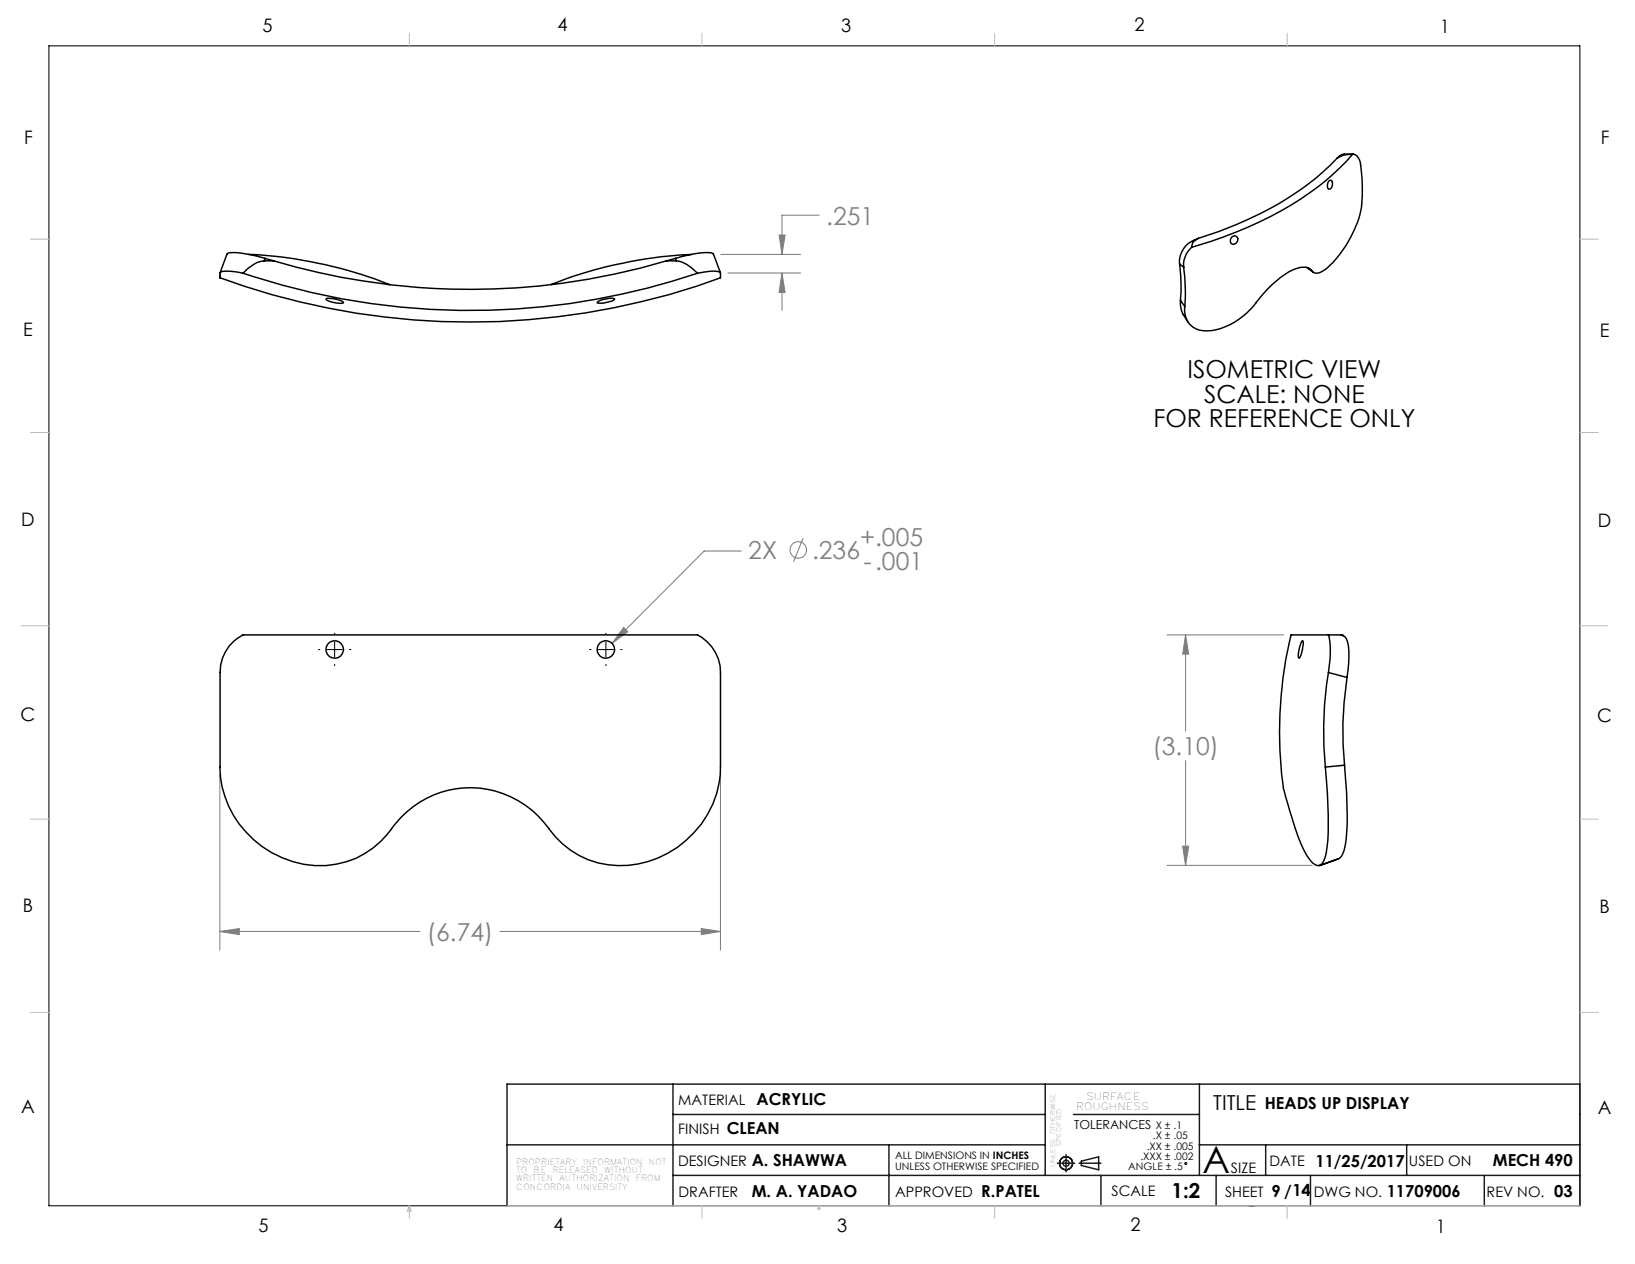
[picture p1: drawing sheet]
<svg xmlns="http://www.w3.org/2000/svg" width="279mm" height="216mm" viewBox="0 0 279 216" stroke-linecap="round" stroke-linejoin="round" font-family="sans-serif">
<g fill="none" stroke="#808080" stroke-width=".18">
<path d="M140 36.8h-6.4v6.7M123.2 43.5h13.6M124.4 46.6h12.4M133.1 40.1h1.1l-.6 3.4zM133.6 46.6l.6 3.4h-1.1zM133.6 46.6v6.4M126.7 94.1h-6.4l-15.7 15.8M137.2 91.9l-1.6 4.1M106.6 107.2l.7 .7-2.7 2zM199.4 108.4h20M202.6 108.4l.5 3.3h-1zM202.6 108.4v16.5"/>
<path d="M37.6 132.3v30M123.1 132.3v30M202.6 129.9v17.9M37.6 159.1l3.3-.5v1zM37.6 159.1h34.2M85.4 159.1h37.7M119.8 158.6l3.3 .5-3.3 .5zM199.4 147.8h24.8M202.1 144.5h1l-.5 3.3z"/>
<circle cx="136.4" cy="93.9" r="1.42"/>
</g>
<g fill="none" stroke="#000" stroke-width=".18">
<path d="M8.4 7.8h261.6v198.2h-261.6zM54.4 110.9h.2M55.9 110.9h2.6M57.2 108.2v.2M57.2 109.7v2.5M57.2 113.5v.2M59.7 110.9h.3M100.8 110.9h.2M102.3 110.9h2.5M103.5 108.2v.2M103.5 109.7v2.5M103.5 113.5v.2"/>
<path d="M106.1 110.9h.2"/>
<circle cx="202.6" cy="198.7" r=".17"/>
</g>
<g fill="none" stroke="#191924" stroke-width=".25">
<path d="M86.6 195.5h92M115 185.2v20.8M115 190.4h63.6M151.9 195.5v10.5M178.6 185.2v15.6M180.7 198.7h3M182.2 197.2v3M183.4 190.4h21.6M184.4 198.7h3.7M184.8 198.3l2.9-.7v2.2l-2.9-.7zM205 185.2v15.6M205 195.5h65"/>
<path d="M216.3 195.5v5.3M240.4 195.5v5.3M86.6 206v-20.8h183.4v20.8M115 200.8h155M188.1 200.8v5.2M207.8 200.8v5.2M213.4 206h.9M223.9 200.8v5.2M253.6 200.8v5.2"/>
<circle cx="182.2" cy="198.7" r="1.11"/>
<circle cx="182.2" cy="198.7" r=".51"/>
</g>
<g fill="none" stroke="#c0c0c0" stroke-width=".18">
<path d="M70 5.7v2.1M119.9 5.7v2.1M170 5.7v2.1M220 5.7v2.1M5.2 40.9h3.2M270 40.9h3.2M5.2 73.9h3.2M270 73.9h3.2M3.6 106.9h4.8M270 106.9h4.7M5.2 139.9h3.2M270 139.9h3.2"/>
<path d="M5.2 172.9h3.2M270 172.9h3.2M70 206v2.1M70 206l.3 .8h-.7zM86.6 206h183.4M119.9 206v2.1M139.9 206l.3 .5h-.5zM170 206v2.1M220 206v2.1"/>
</g>
<path d="M106.6 107.2l-2 2.7 2.7-2zM37.6 159.1l3.3-.5v1zM119.8 158.6l3.3 .5-3.3 .5zM202.1 144.5h1l-.5 3.3zM202.6 108.4l.5 3.3h-1zM133.1 40.1h1.1l-.6 3.4zM133.6 46.6l.6 3.4h-1.1z" fill="#808080"/>
<g fill="none" stroke="#000" stroke-width=".25">
<path d="M227.1 30.9a.32 .32 0 0 1 .5 .1 .96 .96 0 0 1-.5 1.3 1.02 1.02 0 0 1 0-1.4zM228.5 27a50.2 50.2 0 0 1-17.1 11.3l-3.2 1.3-3.4 1.1M228.9 26.7h.2M228.9 26.7l-.4 .3M229.1 26.7l-.6 .3M231.1 26.4a1.42 1.42 0 0 1 1.3 1.3 21.8 21.8 0 0 1-.4 10.2 19.8 19.8 0 0 1-5.6 8.2 1.74 1.74 0 0 1-2.1 .3l-.1-.2M231.1 26.4a49 49 0 0 1-17.8 12.4 74.3 74.3 0 0 1-9.6 3.4M231.1 26.4h-1.1l-.9 .3M231.3 26.4a2.98 2.98 0 0 0-2.4 .3M37.6 47.2h.1M37.6 46.6v.8a124.9 124.9 0 0 0 85.5 0v-.8M37.6 46.6l.4-.2 1.2-.1 2.3 .4"/>
<path d="M41.5 46.7a121.7 121.7 0 0 0 77.7 0M42.5 43.5a76.3 76.3 0 0 1 24.1 5.1M45.2 44.6a5.1 5.1 0 0 0-3.7 2.1M45.2 44.6h1.6M45.3 44.1a13.3 13.3 0 0 0-6.4-.8l-1.3 3.3M45.3 44.1l-.1 .5M45.3 44.1l1.5 .5M46.8 44.6a117.9 117.9 0 0 0 67.1 0M55.8 51a4.4 4.4 0 0 1 2.9 .7 3.9 3.9 0 0 1-3-.6zM102.1 51.6a4.4 4.4 0 0 1 2.9-.6v.1a3.2 3.2 0 0 1-2.4 .7h-.5zM113.9 44.6h1.7M115.4 44.1l-1.5 .5"/>
<path d="M115.4 44.1l.2 .5M115.6 44.6a4.6 4.6 0 0 1 2.5 1.1l1.1 1M118.2 43.5a74 74 0 0 0-24 5.1M121.9 43.4a1.7 1.7 0 0 0-1.5-.3l-1.8 .3-3.2 .7M121.9 43.4l1.2 3.2M123.1 46.6a1.47 1.47 0 0 0-1.5-.3l-2.4 .4M201.6 45.1l.7 .5M201.6 45.1v.3a28 28 0 0 1 .1 5.9M201.7 51.3l.1 1.4a6.1 6.1 0 0 0 1.2 2.3M201.7 51.3l.8 1.1M202.3 45.6l.3 4.1-.1 2.7M203.7 42.2a4 4 0 0 0-1.4 3.4"/>
<path d="M204.1 41l.1 .1M204.1 41a4 4 0 0 0-2.5 4.1M204.2 41.1l-.4 .4-.1 .7M204.8 40.7l-.6 .4M204.8 40.7l-.7 .3M210.5 40.5a.64 .64 0 0 1 .9 .1 .64 .64 0 0 1-.2 .9 .6 .6 0 0 1-.8 .1 .6 .6 0 0 1-.1-.9zM223.3 45.7l1.1 .8M223.4 45.7l.8 .5M224.2 46.2a2.14 2.14 0 0 0-2.6-.3 15.1 15.1 0 0 0-6.2 4.8 13.1 13.1 0 0 1-8.4 5.8 3.7 3.7 0 0 1-4.4-2.3l-.2-1.2 .1-.6M222.6 109.4a2.37 2.37 0 0 1-.1 1.9l-.3 .8-.2 .3a4.3 4.3 0 0 1 .6-3zM227 108.4h-6.3a69.5 69.5 0 0 0-1.4 26.1M227 114.9a60.9 60.9 0 0 0-.5 16.1"/>
<path d="M227 108.4l.3 2.1v2.1l-.3 2.3M227 114.9l3.2 .8M227 108.4h2.1M229.1 108.4l.4 .1M229.5 108.5a2.08 2.08 0 0 1 .9 1.9l.1 2.9-.3 2.4M230.2 115.7a61.3 61.3 0 0 0-.4 15M37.6 131a17.3 17.3 0 0 0 19.9 16.6 15.3 15.3 0 0 0 10-6.8 16.4 16.4 0 0 1 26.3 .8M37.6 131v-12.3a18.6 18.6 0 0 1 .4-6.3 7 7 0 0 1 3.5-4h77.7a7.3 7.3 0 0 1 3.9 6.5v12.6a20.8 20.8 0 0 1-1.3 9.8 17.1 17.1 0 0 1-21.3 9.6 15.2 15.2 0 0 1-6.7-5.3M226.5 131a93.9 93.9 0 0 1 .4 12.6 8.2 8.2 0 0 1-1 4 1.05 1.05 0 0 1-1.6-.2 15.2 15.2 0 0 1-2.9-5.8l-2.1-7.1M229.8 130.7a67.8 67.8 0 0 1 .1 13.4l-.1 .7a2.16 2.16 0 0 1-1.1 1.9M229.8 130.7l-3.3 .3M228.7 146.7l-3.2 1.1"/>
<circle cx="57.2" cy="110.9" r="1.5"/>
<circle cx="103.5" cy="110.9" r="1.5"/>
</g>
<text font-size="6.3" x="205.5" y="200.4">A</text>
<g font-size="4.2" fill="#808080">
<text x="141.2" y="38.3">.251</text>
<text x="127.9" y="95.5">2X</text>
<text x="138.8" y="95.5">.236</text>
<text x="147" y="93.2">+.005</text>
<text x="147.6" y="97.3">-.001</text>
<text x="197" y="129">(3.10)</text>
<text x="73" y="160.7">(6.74)</text>
</g>
<g font-size="4.2">
<text x="202.9" y="64.6">ISOMETRIC VIEW</text>
<text x="205.8" y="68.8">SCALE: NONE</text>
<text x="197.1" y="72.9">FOR REFERENCE ONLY</text>
</g>
<g font-size="3.5">
<text x="207.3" y="189.5">TITLE</text>
<text x="200.2" y="204.7">1:2</text>
</g>
<g font-size="3.2">
<text x="44.8" y="5.4">5</text>
<text x="95.3" y="5.3">4</text>
<text x="143.7" y="5.4">3</text>
<text x="193.9" y="5.4">2</text>
<text x="246.1" y="5.7">1</text>
<text x="4.1" y="24.5">F</text>
<text x="273.5" y="24.7">F</text>
<text x="4" y="57.5">E</text>
<text x="273.4" y="57.6">E</text>
<text x="3.6" y="89.8">D</text>
<text x="273.1" y="90">D</text>
<text x="3.5" y="123.1">C</text>
<text x="272.9" y="123.3">C</text>
<text x="3.9" y="155.7">B</text>
<text x="273.3" y="155.9">B</text>
<text x="3.6" y="190.2">A</text>
<text x="273" y="190.3">A</text>
<text x="44.2" y="210.4">5</text>
<text x="94.6" y="210.3">4</text>
<text x="143.1" y="210.4">3</text>
<text x="193.2" y="210.3">2</text>
<text x="245.4" y="210.6">1</text>
</g>
<g font-size="2.8">
<text x="129.3" y="188.7">ACRYLIC</text>
<text x="216.1" y="189.5">HEADS UP DISPLAY</text>
<text x="124.2" y="193.6">CLEAN</text>
<text x="128.5" y="199.2">A. SHAWWA</text>
<text x="224.8" y="199.3">11/25/2017</text>
<text x="255.1" y="199.2">MECH 490</text>
<text x="128.5" y="204.5">M. A. YADAO</text>
<text x="167.7" y="204.5">R.PATEL</text>
<text x="217.3" y="204.4">9 /14</text>
<text x="237" y="204.4">11709006</text>
<text x="265.6" y="204.4">03</text>
</g>
<g font-size="2.5">
<text x="115.9" y="188.7">MATERIAL</text>
<text x="115.9" y="193.6">FINISH</text>
<text x="115.9" y="199.2">DESIGNER</text>
<text x="210.4" y="200.4">SIZE</text>
<text x="216.9" y="199.2">DATE</text>
<text x="240.8" y="199.2">USED ON</text>
<text x="115.9" y="204.5">DRAFTER</text>
<text x="153" y="204.5">APPROVED</text>
<text x="189.9" y="204.3">SCALE</text>
<text x="209.4" y="204.4">SHEET</text>
<text x="224.5" y="204.4">DWG NO.</text>
<text x="254" y="204.4">REV NO.</text>
</g>
<text font-size="2.1" x="183.6" y="192.8">TOLERANCES</text>
<g font-size="1.8">
<text x="196" y="196.4">.XX ± .005</text>
<text x="197" y="194.6">.X ± .05</text>
<text x="197.5" y="192.8">X ± .1</text>
<text x="153" y="198">ALL DIMENSIONS IN INCHES</text>
<text x="153" y="199.8">UNLESS OTHERWISE SPECIFIED</text>
<text x="192.8" y="199.9">ANGLE ± .5</text>
<text x="194.9" y="198.1">.XXX ± .002</text>
</g>
<g font-size="1.7">
<text x="183.9" y="189.6">ROUGHNESS</text>
<text x="185.6" y="187.9">SURFACE</text>
</g>
<g font-size="1.4">
<text x="88.2" y="199">PROPRIETARY</text>
<text x="88.2" y="200.4">TO</text>
<text x="88.2" y="201.8">WRITTEN</text>
<text x="88.2" y="203.2">CONCORDIA</text>
<text x="91.2" y="200.4">BE</text>
<text x="94.4" y="200.4">RELEASED</text>
<text x="95.6" y="201.8">AUTHORIZATION</text>
<text x="98.5" y="203.2">UNIVERSITY</text>
<text x="99.7" y="199">INFORMATION</text>
<text x="103.2" y="200.4">WITHOUT</text>
<text x="108.6" y="201.8">FROM</text>
<text x="110.9" y="199">NOT</text>
</g>
<g font-size="1.1">
<text x="180.3" y="193.7" transform="rotate(-90 180.3 193.7)">OTHERWISE</text>
<text x="181.4" y="195.8" transform="rotate(-90 181.4 195.8)">SPECIFIED</text>
<text x="180.3" y="199.3" transform="rotate(-90 180.3 199.3)">UNLESS</text>
</g>
</svg>
